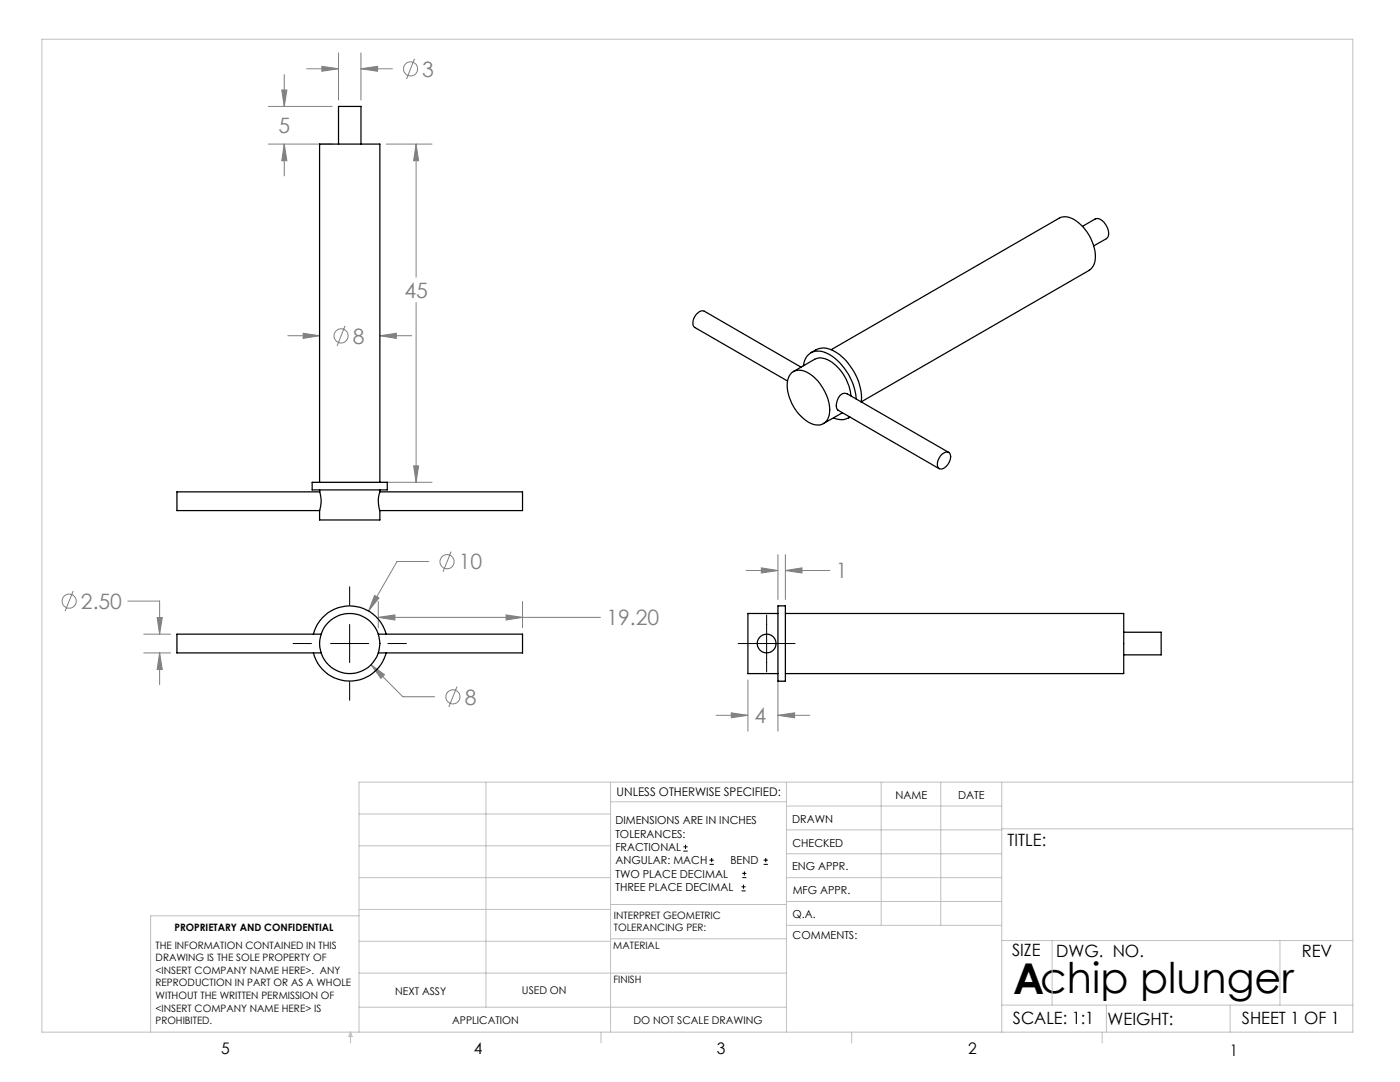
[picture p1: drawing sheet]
<svg xmlns="http://www.w3.org/2000/svg" width="279mm" height="216mm" viewBox="0 0 279 216" stroke-linecap="round" stroke-linejoin="round" font-family="sans-serif">
<g fill="none" stroke="#808080" stroke-width=".2">
<path d="M56.2 18h1.1l-.6 3.2zM56.7 14.9v6.3M61.2 13.7h6.4M64.2 13.2l3.4 .5-3.4 .5zM67.6 10.5v9.5M72 10.5v9.5M72 13.7h6.3M72 13.7l3.4-.5v1zM82.7 11.7l-1.6 4.1M53.6 28.8h12.7M53.6 21.2h12.7M56.7 28.8l.6 3.3h-1.1z"/>
<path d="M56.7 28.8v6.3M77.1 28.8h9.1M83 28.8v26.5M83 28.8l.5 3.3h-1zM57.4 67h6.4M60.5 66.5l3.3 .5-3.3 .5zM68.9 65l-1.6 4M75.8 67l3.3-.5v1zM75.8 67h6.4M83 60.4v35.8M77.1 96.2h9.1M82.5 93h1l-.5 3.2z"/>
<path d="M14.6 117.9l-1.6 4.1M25.5 119.9h6.4v6.6M74.8 118.8l.8 .5-2 2.6zM85.6 112h-6.4l-5.6 9.9M90 110.1l-1.6 4M148.9 113.8h6.4M151.9 113.3l3.4 .5-3.4 .5zM155.3 110.7v8.9M156.7 110.7v8.9M156.7 113.8h8.9M156.7 113.8l3.4-.5v1zM28.7 126.5h5.3"/>
<path d="M28.7 130.3h5.3M31.4 123.2h1l-.5 3.3zM31.9 130.3v6.3M31.9 130.3l.5 3.3h-1zM74 132.6l2.7 2-.7 .8zM74 132.6l6.4 6.4h6.3M75.5 123.2l3.3-.5v1zM75.5 120v5.3M75.5 123.2h44.3M91.2 137l-1.6 4.1M101 122.7l3.3 .5-3.3 .5zM104.3 120v5.3"/>
<path d="M149.3 135.7v10.2M155.3 135.7v10.2M142.9 142.7h6.4M145.9 142.2l3.4 .5-3.4 .5zM155.3 142.7l3.3-.5v1zM155.3 142.7h6.3"/>
<circle cx="81.9" cy="13.7" r="1.42"/>
<circle cx="68.1" cy="67" r="1.42"/>
<circle cx="13.8" cy="120" r="1.4"/>
<circle cx="89.2" cy="112.1" r="1.41"/>
<circle cx="90.4" cy="139" r="1.4"/>
</g>
<g fill="none" stroke="#000" stroke-width=".2">
<path d="M69.8 117.1v3.7M58.5 128.4h3.7M66 128.4h7.6M69.8 124.6v7.6M69.8 136v3.7M77.4 128.4h3.7M147.3 128.4h11.4M153 122.7v11.4M136.4 169.8h.8M136.4 169h.8M136.8 168.6v.8M141.6 172.5h.9"/>
<path d="M141.6 171.6h.9M142 171.2v.8M148 177.8h.8M148 177h.8M148.1 175.1h.8M148.1 174.3h.8M148.4 176.5v.8M148.6 173.9v.8M152.4 172.5h.8M152.4 171.6h.8M152.8 171.2v.8"/>
</g>
<g fill="none" stroke="#c0c0c0" stroke-width=".2">
<path d="M8.4 7.8h261.6v198.2h-261.6zM97 156.1v44.9M121.8 156.1v49.9M121.8 160h35.2M157 156.1v49.9M175.9 156.1v28.5M187.7 156.1v28.5M199.9 156.1v49.9M270 156.1h-198.4v49.9M71.6 175.1h50.2M71.6 168.8h50.2M71.6 162.4h50.2"/>
<path d="M157 170.4h42.9M157 165.6h42.9M157 160.8h42.9M157 175.1h42.9M157 179.9h42.9M199.9 165.4h70.1M71.6 194.2h85.4M71.6 187.8h50.2M71.6 181.5h50.2M71.6 182.7h-41.5v23.3M121.8 187.3h35.2M121.8 180.5h35.2"/>
<path d="M157 184.6h42.9M199.9 187.7h70.1M210 187.7v12.9M255.4 187.7v12.9M70 206v2.1M70 206l.3 .8h-.7zM71.6 201h85.4M119.9 206v2.1M170 206v2.1M199.9 200.6h70.1M220 206v2.1M220.8 200.6v5.4"/>
<path d="M245.5 200.6v5.4"/>
</g>
<path d="M31.4 123.2h1l-.5 3.3zM31.9 130.3l.5 3.3h-1zM74.8 118.8l-1.2 3.1 2-2.6zM74 132.6l2 2.8 .7-.8zM101 122.7l3.3 .5-3.3 .5zM75.5 123.2l3.3-.5v1zM82.5 93h1l-.5 3.2zM83 28.8l.5 3.3h-1zM56.2 18h1.1l-.6 3.2zM56.7 28.8l.6 3.3h-1.1zM64.2 13.2l3.4 .5-3.4 .5zM72 13.7l3.4-.5v1zM60.5 66.5l3.3 .5-3.3 .5zM75.8 67l3.3-.5v1zM145.9 142.2l3.4 .5-3.4 .5zM155.3 142.7l3.3-.5v1zM156.7 113.8l3.4-.5v1zM151.9 113.3l3.4 .5-3.4 .5z" fill="#808080"/>
<g fill="none" stroke="#000" stroke-width=".25">
<path d="M67.6 28.8v-7.6h4.4v7.6M216 45.2l2.5-1.5a2.23 2.23 0 0 1 2.5 1.8 1.71 1.71 0 0 1-.2 2.1l-2.5 1.5M158 74.4a3 3 0 0 1 3.8 .4 9.2 9.2 0 0 1 3.7 8 2.42 2.42 0 0 1-3.7 1.7 8.9 8.9 0 0 1-4.6-8.7l.3-.8zM158.3 74.2l4.3-2.5a4 4 0 0 1 4.4 1.4 9.5 9.5 0 0 1 2.8 5.9M159.9 73.3l-19.4-11.2a1.88 1.88 0 0 0-2.1 1.5l-.1 1 .3 .7 18.6 10.7M160.3 73a2.99 2.99 0 0 1 4.6-2.6 11.6 11.6 0 0 1 6 9.2M161.8 70.4a4 4 0 0 1 5.2 0 11.3 11.3 0 0 1 4.9 9.8M165.9 69.8l45.5-26.3a3.4 3.4 0 0 1 3.9 1 9 9 0 0 1 3.2 7.7l-.3 .9-.8 .8-45.5 26.3M35.3 98.1h28.5a6 6 0 0 1 0 3.8h-28.5zM62.3 96.2h15v1.6h-15zM63.8 96.2v-67.4h12v67.4M63.8 97.8v.3"/>
<path d="M75.8 98.1a6 6 0 0 0 0 3.8M75.8 98.1h28.5v3.8h-28.5M75.8 97.8v.3M167.2 81.8l20.2 11.7M167.2 81.8a2.32 2.32 0 0 1 1.4-3.3l.4 .1 20.3 11.7M168.1 82.4l-3.8 2.1M169.6 83.2a3.2 3.2 0 0 1-3.3 .2M169.6 83.2l-.3 .2M187.8 90.8a1.1 1.1 0 0 1 1.8-.2 2.54 2.54 0 0 1-1.8 3h-.2a1.43 1.43 0 0 1-.2-2.1zM63.8 101.9v1.9h12v-1.9M62.5 126.5a7.5 7.5 0 0 1 7.3-5.6 7.5 7.5 0 0 1 7.2 5.6M62.5 130.3a7.5 7.5 0 0 0 7.3 5.6 7.5 7.5 0 0 0 7.2-5.6"/>
<path d="M64.1 126.5h-28.8v3.8h28.8M75.5 126.5h28.8v3.8h-28.8M155.3 120.9h1.4v15h-1.4zM155.3 122.4h-6v12h6M156.7 122.4h67.6v12h-67.6M224.3 126.2h7.4v4.5h-7.4"/>
<circle cx="69.8" cy="128.4" r="6"/>
<circle cx="153" cy="128.4" r="1.87"/>
</g>
<text font-size="8.5" x="202.2" y="198.3">Achip plunger</text>
<g font-size="4.2" fill="#808080">
<text x="84.3" y="15.3">3</text>
<text x="55.6" y="26.6">5</text>
<text x="80.7" y="59.4">45</text>
<text x="70.4" y="68.6">8</text>
<text x="91.6" y="113.6">10</text>
<text x="166.8" y="115.4">1</text>
<text x="16.1" y="121.5">2.50</text>
<text x="121" y="124.8">19.20</text>
<text x="92.7" y="140.6">8</text>
<text x="150.6" y="144.3">4</text>
</g>
<g font-size="3.4">
<text x="201.1" y="168.8">TITLE:</text>
<text x="202" y="190.8">SIZE</text>
<text x="210.8" y="190.9">DWG. NO.</text>
<text x="259.8" y="191">REV</text>
<text x="202.1" y="204.4">SCALE: 1:1</text>
<text x="221" y="204.5">WEIGHT:</text>
<text x="247.8" y="204.4">SHEET 1 OF 1</text>
</g>
<g font-size="3.2">
<text x="44.2" y="210.4">5</text>
<text x="94.6" y="210.3">4</text>
<text x="143.1" y="210.4">3</text>
<text x="193.2" y="210.3">2</text>
<text x="245.4" y="210.6">1</text>
</g>
<text font-size="2.4" x="123.1" y="158.9">UNLESS OTHERWISE SPECIFIED:</text>
<g font-size="2.2">
<text x="178.7" y="159.4">NAME</text>
<text x="191.2" y="159.4">DATE</text>
<text x="122.8" y="164.5">DIMENSIONS ARE IN INCHES</text>
<text x="122.8" y="167.1">TOLERANCES:</text>
<text x="158.1" y="164.2">DRAWN</text>
<text x="122.8" y="169.8">FRACTIONAL</text>
<text x="122.8" y="172.5">ANGULAR: MACH</text>
<text x="145.8" y="172.5">BEND</text>
<text x="158.1" y="173.7">ENG APPR.</text>
<text x="158.2" y="169.1">CHECKED</text>
<text x="122.8" y="175.1">TWO PLACE DECIMAL</text>
<text x="122.8" y="177.8">THREE PLACE DECIMAL</text>
<text x="158.2" y="178.4">MFG APPR.</text>
<text x="158.2" y="183.2">Q.A.</text>
<text x="158.2" y="187.4">COMMENTS:</text>
</g>
<g font-size="2.1">
<text x="78.8" y="198.5">NEXT ASSY</text>
<text x="104.2" y="198.4">USED ON</text>
<text x="90.2" y="204.3">APPLICATION</text>
<text x="126.4" y="204.3">DO NOT SCALE DRAWING</text>
</g>
<g font-size="2">
<text x="34.8" y="185.7">PROPRIETARY AND CONFIDENTIAL</text>
<text x="122.5" y="183.3">INTERPRET GEOMETRIC</text>
<text x="122.5" y="185.9">TOLERANCING PER:</text>
<text x="31.1" y="189.3">THE INFORMATION CONTAINED IN THIS</text>
<text x="31.1" y="191.8">DRAWING IS THE SOLE PROPERTY OF</text>
<text x="122.4" y="189.4">MATERIAL</text>
<text x="31.1" y="194.3">&lt;INSERT COMPANY NAME HERE&gt;. ANY</text>
<text x="31.1" y="196.8">REPRODUCTION IN PART OR AS A WHOLE</text>
<text x="122.4" y="196.2">FINISH</text>
<text x="31.1" y="199.4">WITHOUT THE WRITTEN PERMISSION OF</text>
<text x="31.1" y="201.9">&lt;INSERT COMPANY NAME HERE&gt; IS</text>
<text x="31.1" y="204.4">PROHIBITED.</text>
</g>
</svg>
